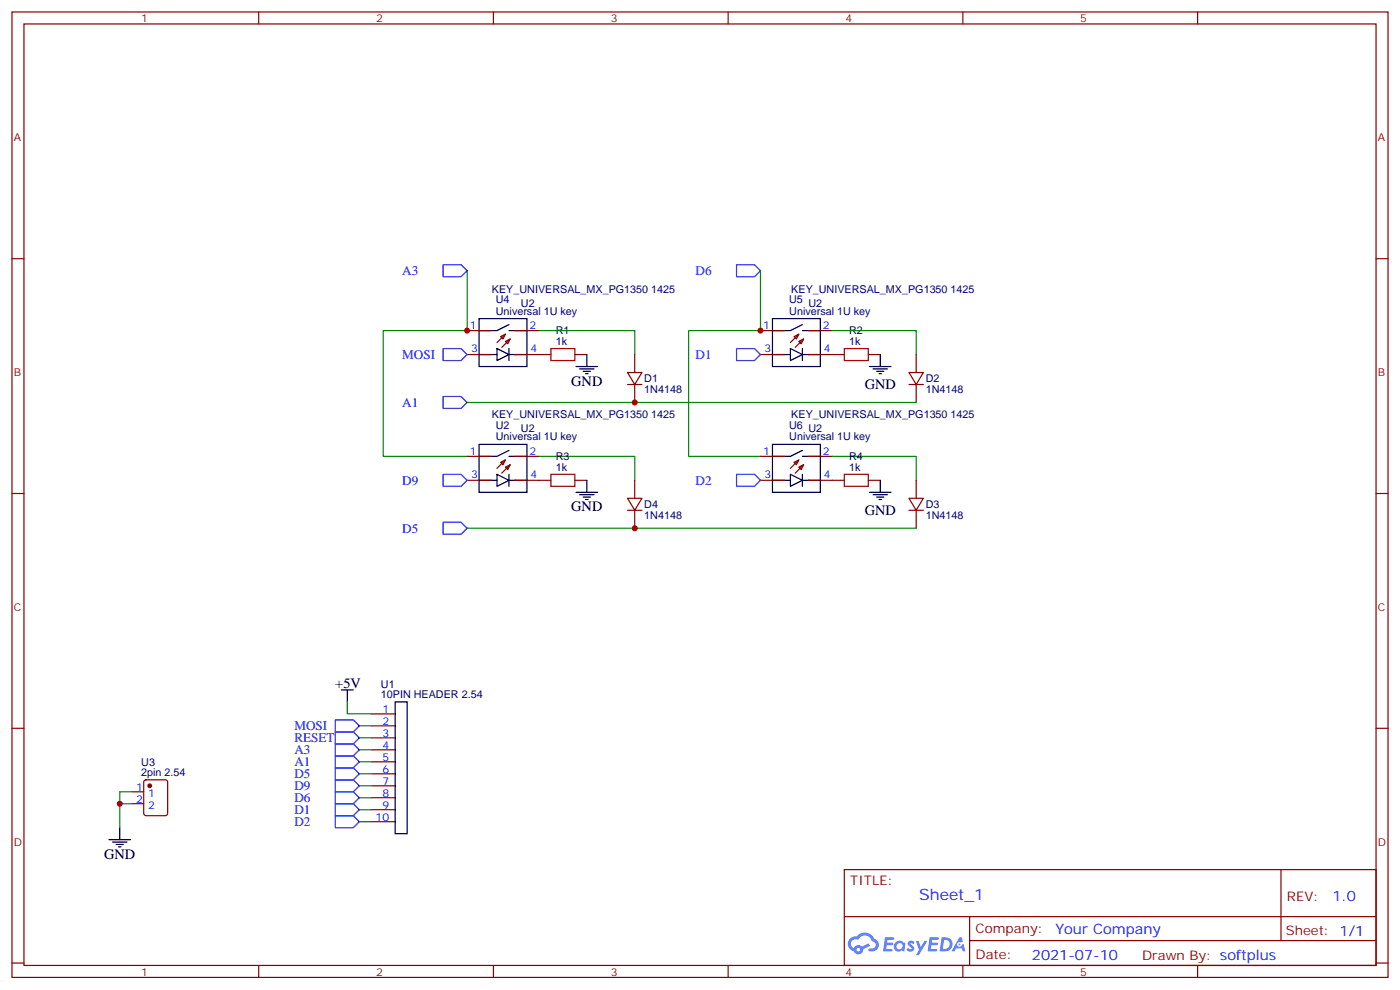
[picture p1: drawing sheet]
<svg xmlns="http://www.w3.org/2000/svg" width="412mm" height="292mm" viewBox="0 0 412 292" stroke-linecap="round" stroke-linejoin="round" font-family="sans-serif">
<g fill="none" stroke="#870000" stroke-width=".35">
<path d="M3.5 3.5h405.4v284.4h-405.4zM7.1 7.1h398.2v277.2h-398.2zM76.2 3.5v3.6M145.3 3.5v3.6M214.5 3.5v3.6M283.6 3.5v3.6M352.8 3.5v3.6M3.5 76.2h3.6M405.3 76.2h3.6M3.5 145.3h3.6M405.3 145.3h3.6M3.5 214.5h3.6"/>
<path d="M405.3 214.5h3.6M248.7 256.1h156.6v28.2h-156.6zM377.3 256.1v20.9M248.7 270h156.5M285.6 277h119.6M285.6 270v14.1M3.5 283.6h3.6M76.2 284.3v3.6M145.3 284.3v3.6M214.5 284.3v3.6M283.6 284.3v3.6M352.8 284.3v3.6"/>
<path d="M405.3 283.6h3.6"/>
</g>
<g fill="#5487ff">
<path d="M267.7 277.3a1.22 1.22 0 0 1 1.7 .3l-.4 .5a.47 .47 0 0 0-.3-.4 .47 .47 0 0 0-.5 .2l.1 .3a1.14 1.14 0 0 1 .8 1.7 1.14 1.14 0 0 1-1.9 0l-.2-.2 .5-.5 .7 .4a.29 .29 0 0 0 .3-.3 .29 .29 0 0 0-.2-.3 1.04 1.04 0 0 1-.6-1.7z"/>
<path d="M260.7 276h2.4l.3 .2-.2 .5-1.8 .1-.1 .8h1.5l.3 .4-.3 .4h-1.6l-.2 1.1h1.7l.2 .3-.2 .3-2.6 .1z"/>
<path d="M273.8 276h2.4l.3 .2-.1 .5-1.8 .1-.2 .8h1.6l.3 .4-.4 .4h-1.6l-.1 1.1h1.7l.2 .3-.2 .3-2.6 .1z"/>
<path d="M282.6 276.1h.7l.3 1.2-.6 .3a.69 .69 0 0 0-1 .3 .69 .69 0 0 0 .4 1 .69 .69 0 0 0 .9-.7l.5-.2 .6 2.2h-.8l-.2-.9h-1.8l-.5 .9h-.8z"/>
<path d="M269.8 277.1h.8l.6 1.8 1.1-1.8h.9l-2.6 4.2h-.8l.9-1.5z"/>
<path d="M277.4 276.1l-.6 4.1h1.3a2.11 2.11 0 0 0 2.5-2.1 2.11 2.11 0 0 0-2.5-2zM278.1 276.8a1.39 1.39 0 0 1 1.7 1.4 1.39 1.39 0 0 1-1.8 1.3h-.3z"/>
<path d="M263.7 277.7a1.54 1.54 0 0 0-.1 2.1 1.54 1.54 0 0 0 2.2 .2l.6 .2 .3-2.3-.2-.2-.4-.1a1.49 1.49 0 0 0-2.4 .1zM264 278.7a.94 .94 0 0 1 1.8 0 .94 .94 0 0 1-1.8 0z"/>
<path d="M250.4 276.4a2.18 2.18 0 0 0 1.1 3.7 1.44 1.44 0 0 0 1.6 1 1.44 1.44 0 0 0 1.2-1.5l2-1-.5-.8-1.9 1a1.47 1.47 0 0 0-2.4 .4 1.39 1.39 0 0 1-.7-1.9 1.39 1.39 0 0 1 2-.5 2.12 2.12 0 0 1 2.2-1.3 2.12 2.12 0 0 1 1.9 1.7 1.14 1.14 0 0 1 1.1 1.4 1.14 1.14 0 0 1-1.7 .8 .43 .43 0 0 0-.5 .3 .43 .43 0 0 0 .4 .5 1.98 1.98 0 0 0 2.5-1.2 1.98 1.98 0 0 0-1.2-2.5 3.1 3.1 0 0 0-5.3-.7l-.9 .1zM252.3 279.7a.55 .55 0 0 1 1.1 0 .55 .55 0 0 1-1.1 0z"/>
<circle cx="282.6" cy="278.1" r=".26"/>
</g>
<g fill="none" stroke="#870000" stroke-width=".35">
<path d="M109.4 210.3h7M109.4 213.8h7M109.4 217.3h7M38.8 233.2h3.5M38.8 236.7h3.5M42.6 229.9l.4-.2h5.7l.6 .4 .1 9.4-.5 .7h-5.9l-.6-.4-.1-9.4zM109.4 220.8h7M109.4 224.4h7M109.4 227.9h7M109.4 231.4h7M109.4 234.9h7M109.4 238.5h7"/>
<path d="M109.4 242h7"/>
</g>
<path d="M141.1 104.4h5.3M149.9 104.4h5.3M100.5 203.2h3.6M102.3 203.2v3.5M116.4 206.7h3.5v38.8h-3.5zM32.1 247.3h6.4M33.2 248h4.2M34.2 248.7h2.1M34.9 249.4h.7M35.3 243.8v3.5" fill="none" stroke="#000" stroke-width=".35"/>
<circle cx="44.1" cy="231.4" r=".53" fill="#870000" stroke="#870000" stroke-width=".35"/>
<path d="M102.3 206.7v3.6h7.1M105.8 217.3h3.6M105.8 213.8h3.6M38.8 236.7h-3.5v7.1M38.8 233.2h-3.5v3.5M105.8 238.5h3.6M105.8 234.9h3.6M105.8 231.4h3.6M105.8 227.9h3.6M105.8 224.4h3.6M105.8 220.8h3.6M105.8 242h3.6" fill="none" stroke="#008700" stroke-width=".35"/>
<path d="M98.8 212h5.3l1.7 1.8-1.7 1.7h-5.3zM98.8 215.5h5.3l1.7 1.8-1.7 1.8h-5.3zM98.8 219.1h5.3l1.7 1.7-1.7 1.8h-5.3zM98.8 222.6h5.3l1.7 1.8-1.7 1.7h-5.3zM98.8 226.1h5.3l1.7 1.8-1.7 1.8h-5.3zM98.8 229.7h5.3l1.7 1.7-1.7 1.8h-5.3zM98.8 233.2h5.3l1.7 1.7-1.7 1.8h-5.3zM98.8 236.7h5.3l1.7 1.8-1.7 1.7h-5.3zM98.8 240.2h5.3l1.7 1.8-1.7 1.8h-5.3z" fill="none" stroke="#00f" stroke-width=".35"/>
<circle cx="151.7" cy="104.4" r=".18" fill="#000"/>
<g fill="#f0f0f0" stroke="#870000" stroke-width=".35">
<path d="M148.9 100.5l1.4-.7-.7 1.4z"/>
<path d="M147.5 99.1l1.4-.7-.7 1.4z"/>
</g>
<path d="M137.6 97.4h7M148.9 98.4l-2.5 2.5M150.3 99.8l-2.5 2.5M151.7 97.4h7M137.6 104.4h7M151.7 104.4h7" fill="none" stroke="#870000" stroke-width=".35"/>
<path d="M141.1 93.8h14.1v14.2h-14.1zM149.9 95.6l-3.5 1.8h-5.3M149.9 97.4h5.3M146.4 102.7l3.5 1.7-3.5 1.8zM149.9 102.7v3.5M227.5 104.4h5.3M236.4 104.4h5.3" fill="none" stroke="#000" stroke-width=".35"/>
<circle cx="238.1" cy="104.4" r=".18" fill="#000"/>
<g fill="#f0f0f0" stroke="#870000" stroke-width=".35">
<path d="M235.3 100.5l1.4-.7-.7 1.4z"/>
<path d="M233.9 99.1l1.4-.7-.7 1.4z"/>
</g>
<g fill="none" stroke="#870000" stroke-width=".35">
<path d="M224 97.4h7.1M235.3 98.4l-2.5 2.5M236.7 99.8l-2.5 2.5M238.1 97.4h7.1M158.7 104.4h3.6M169.3 104.4h3.6M184.9 109.7h4.2l-2.1 3.5zM184.9 113.2h4.2M187 104.4v5.3M187 113.2v5.3M224 104.4h7.1M238.1 104.4h10.6"/>
<path d="M255.8 104.4h3.5M267.8 109.7h4.2l-2.1 3.5zM267.8 113.2h4.2M269.9 104.4v5.3M269.9 113.2v5.3"/>
</g>
<g fill="none" stroke="#000" stroke-width=".35">
<path d="M227.5 93.8h14.2v14.2h-14.2zM236.4 95.6l-3.6 1.8h-5.3M236.4 97.4h5.3M169.7 108h6.3M170.7 108.7h4.3M171.8 109.4h2.1M172.5 110.1h.7M172.9 104.4v3.6M232.8 102.7l3.6 1.7-3.6 1.8zM236.4 102.7v3.5M256.1 108h6.4M257.2 108.7h4.2"/>
<path d="M258.2 109.4h2.1M258.9 110.1h.7M259.3 104.4v3.6M141.1 141.5h5.3M149.9 141.5h5.3"/>
</g>
<path d="M162.3 102.7h7v3.5h-7zM248.7 102.7h7.1v3.5h-7.1z" fill="none" stroke="#a10000" stroke-width=".35"/>
<path d="M130.5 78h5.3l1.8 1.7-1.8 1.8h-5.3zM217 78h5.2l1.8 1.7-1.8 1.8h-5.2zM130.5 116.8h5.3l1.8 1.7-1.8 1.8h-5.3zM130.5 102.7h5.3l1.8 1.7-1.8 1.8h-5.3zM217 102.7h5.2l1.8 1.7-1.8 1.8h-5.2z" fill="none" stroke="#00f" stroke-width=".35"/>
<path d="M137.6 79.7v17.7h-24.7v37h24.7M224 79.7v17.7h-21.2v37h21.2M158.7 97.4h28.3v7M245.2 97.4h24.7v7M137.6 118.5h132.3M158.7 134.4h28.3v7.1" fill="none" stroke="#008700" stroke-width=".35"/>
<circle cx="151.7" cy="141.5" r=".18" fill="#000"/>
<g fill="#f0f0f0" stroke="#870000" stroke-width=".35">
<path d="M148.9 137.6l1.4-.7-.7 1.4z"/>
<path d="M147.5 136.2l1.4-.7-.7 1.4z"/>
</g>
<path d="M137.6 134.4h7M148.9 135.5l-2.5 2.4M150.3 136.9l-2.5 2.4M151.7 134.4h7M137.6 141.5h7M151.7 141.5h10.6M169.3 141.5h3.6" fill="none" stroke="#870000" stroke-width=".35"/>
<path d="M141.1 130.9h14.1v14.1h-14.1zM146.4 139.7l3.5 1.8-3.5 1.7zM149.9 132.6l-3.5 1.8h-5.3M149.9 139.7v3.5M149.9 134.4h5.3M169.7 145h6.3M170.7 145.7h4.3M171.8 146.4h2.1M172.5 147.1h.7M172.9 141.5v3.5M227.5 141.5h5.3M236.4 141.5h5.3" fill="none" stroke="#000" stroke-width=".35"/>
<path d="M162.3 139.7h7v3.5h-7z" fill="none" stroke="#a10000" stroke-width=".35"/>
<circle cx="238.1" cy="141.5" r=".18" fill="#000"/>
<g fill="#f0f0f0" stroke="#870000" stroke-width=".35">
<path d="M235.3 137.6l1.4-.7-.7 1.4z"/>
<path d="M233.9 136.2l1.4-.7-.7 1.4z"/>
</g>
<g fill="none" stroke="#870000" stroke-width=".35">
<path d="M224 134.4h7.1M235.3 135.5l-2.5 2.4M236.7 136.9l-2.5 2.4M238.1 134.4h7.1M184.9 146.8h4.2l-2.1 3.5zM184.9 150.3h4.2M187 141.5v5.3M187 150.3v5.3M224 141.5h7.1M238.1 141.5h10.6M255.8 141.5h3.5M267.8 146.8h4.2l-2.1 3.5z"/>
<path d="M267.8 150.3h4.2M269.9 141.5v5.3M269.9 150.3v5.3"/>
</g>
<path d="M227.5 130.9h14.2v14.1h-14.2zM232.8 139.7l3.6 1.8-3.6 1.7zM236.4 132.6l-3.6 1.8h-5.3M236.4 139.7v3.5M236.4 134.4h5.3M256.1 145h6.4M257.2 145.7h4.2M258.2 146.4h2.1M258.9 147.1h.7M259.3 141.5v3.5" fill="none" stroke="#000" stroke-width=".35"/>
<path d="M245.2 134.4h24.7v7.1M137.6 155.6h132.3" fill="none" stroke="#008700" stroke-width=".35"/>
<path d="M248.7 139.7h7.1v3.5h-7.1z" fill="none" stroke="#a10000" stroke-width=".35"/>
<path d="M130.5 139.7h5.3l1.8 1.8-1.8 1.7h-5.3zM217 139.7h5.2l1.8 1.8-1.8 1.7h-5.2zM130.5 153.8h5.3l1.8 1.8-1.8 1.7h-5.3z" fill="none" stroke="#00f" stroke-width=".35"/>
<g fill="#c00">
<circle cx="35.3" cy="236.7" r=".88"/>
<circle cx="187" cy="118.5" r=".88"/>
<circle cx="137.6" cy="97.4" r=".88"/>
<circle cx="224" cy="97.4" r=".88"/>
<circle cx="187" cy="155.6" r=".88"/>
</g>
<text font-size="4.6" fill="#00f" x="270.8" y="265.1">Sheet_1</text>
<g font-size="4.2">
<text x="168.3" y="113.6">GND</text>
<text x="254.7" y="114.7">GND</text>
<text x="168.3" y="150.6">GND</text>
<text x="254.7" y="151.7">GND</text>
<text x="98.8" y="202.5">+5V</text>
<text x="30.7" y="252.9">GND</text>
</g>
<g font-size="4.2" fill="#00f">
<text x="392.5" y="265.4">1.0</text>
<text x="310.9" y="274.9">Your Company</text>
<text x="304" y="282.7">2021-07-10</text>
</g>
<g font-size="3.9" fill="#00f">
<text x="118.5" y="81">A3</text>
<text x="204.9" y="81">D6</text>
<text x="118.5" y="105.7">MOSI</text>
<text x="204.9" y="105.7">D1</text>
<text x="118.5" y="119.8">A1</text>
<text x="118.5" y="142.8">D9</text>
<text x="204.9" y="142.8">D2</text>
<text x="118.5" y="156.9">D5</text>
<text x="86.7" y="215.1">MOSI</text>
<text x="86.7" y="218.6">RESET</text>
<text x="86.7" y="222.1">A3</text>
<text x="86.7" y="225.7">A1</text>
<text x="86.7" y="229.2">D5</text>
<text x="86.7" y="232.7">D9</text>
<text x="86.7" y="236.3">D6</text>
<text x="86.7" y="239.8">D1</text>
<text x="86.7" y="243.3">D2</text>
</g>
<g font-size="3.9" fill="#800">
<text x="250.5" y="260.7">TITLE:</text>
<text x="379.1" y="265.4">REV:</text>
<text x="287.4" y="274.9">Company:</text>
<text x="378.7" y="275.5">Sheet: 1/1</text>
<text x="287.4" y="282.6">Date:</text>
<text x="336.4" y="282.7">Drawn By: softplus</text>
</g>
<g font-size="3.2" fill="#800">
<text x="41.6" y="6.5">1</text>
<text x="110.8" y="6.5">2</text>
<text x="179.9" y="6.5">3</text>
<text x="249.1" y="6.5">4</text>
<text x="318.2" y="6.5">5</text>
<text x="4.1" y="41.6">A</text>
<text x="405.9" y="41.6">A</text>
<text x="4.1" y="110.8">B</text>
<text x="405.9" y="110.8">B</text>
<text x="4.1" y="179.9">C</text>
<text x="405.9" y="179.9">C</text>
<text x="4.1" y="249.1">D</text>
<text x="405.9" y="249.1">D</text>
<text x="41.6" y="287.3">1</text>
<text x="110.8" y="287.3">2</text>
<text x="179.9" y="287.3">3</text>
<text x="249.1" y="287.3">4</text>
<text x="318.2" y="287.3">5</text>
</g>
<g font-size="3.2" fill="#000080">
<text x="144.9" y="86.2">KEY_UNIVERSAL_MX_PG1350 1425</text>
<text x="146" y="89.3">U4</text>
<text x="232.5" y="89.3">U5</text>
<text x="233.1" y="86.2">KEY_UNIVERSAL_MX_PG1350 1425</text>
<text x="146.1" y="92.7">Universal 1U key</text>
<text x="153.5" y="90.3">U2</text>
<text x="232.5" y="92.7">Universal 1U key</text>
<text x="238.1" y="90.3">U2</text>
<text x="163.7" y="101.6">1k</text>
<text x="163.7" y="98.3">R1</text>
<text x="250.1" y="101.6">1k</text>
<text x="250.1" y="98.3">R2</text>
<text x="189.8" y="112.5">D1</text>
<text x="272.7" y="112.5">D2</text>
<text x="189.8" y="115.8">1N4148</text>
<text x="272.7" y="115.8">1N4148</text>
<text x="144.9" y="123.2">KEY_UNIVERSAL_MX_PG1350 1425</text>
<text x="233.1" y="123.2">KEY_UNIVERSAL_MX_PG1350 1425</text>
<text x="146" y="126.4">U2</text>
<text x="146.1" y="129.7">Universal 1U key</text>
<text x="153.5" y="127.4">U2</text>
<text x="232.5" y="126.4">U6</text>
<text x="232.5" y="129.7">Universal 1U key</text>
<text x="238.1" y="127.4">U2</text>
<text x="163.7" y="135.4">R3</text>
<text x="250.1" y="135.4">R4</text>
<text x="163.7" y="138.6">1k</text>
<text x="250.1" y="138.6">1k</text>
<text x="189.8" y="149.5">D4</text>
<text x="272.7" y="149.5">D3</text>
<text x="189.8" y="152.8">1N4148</text>
<text x="272.7" y="152.8">1N4148</text>
<text x="112.2" y="202.5">U1</text>
<text x="112.2" y="205.7">10PIN HEADER 2.54</text>
<text x="41.6" y="225.7">U3</text>
<text x="41.6" y="228.6">2pin 2.54</text>
</g>
<g font-size="3.2" fill="#00f">
<text x="138.4" y="97">1</text>
<text x="155.9" y="97">2</text>
<text x="224.8" y="97">1</text>
<text x="242.4" y="97">2</text>
<text x="138.7" y="103.7">3</text>
<text x="156.3" y="103.7">4</text>
<text x="225.2" y="103.7">3</text>
<text x="242.7" y="103.7">4</text>
<text x="138.4" y="134.1">1</text>
<text x="155.9" y="134.1">2</text>
<text x="224.8" y="134.1">1</text>
<text x="242.4" y="134.1">2</text>
<text x="138.7" y="140.8">3</text>
<text x="156.3" y="140.8">4</text>
<text x="225.2" y="140.8">3</text>
<text x="242.7" y="140.8">4</text>
<text x="112.6" y="209.9">1</text>
<text x="112.6" y="213.4">2</text>
<text x="112.6" y="217">3</text>
<text x="112.6" y="220.5">4</text>
<text x="112.6" y="224">5</text>
<text x="112.6" y="227.5">6</text>
<text x="40.1" y="232.8">1</text>
<text x="112.6" y="231.1">7</text>
<text x="40.1" y="236.4">2</text>
<text x="43.6" y="234.6">1</text>
<text x="43.6" y="238.1">2</text>
<text x="112.6" y="234.6">8</text>
<text x="112.6" y="238.1">9</text>
<text x="110.6" y="241.7">10</text>
</g>
</svg>
